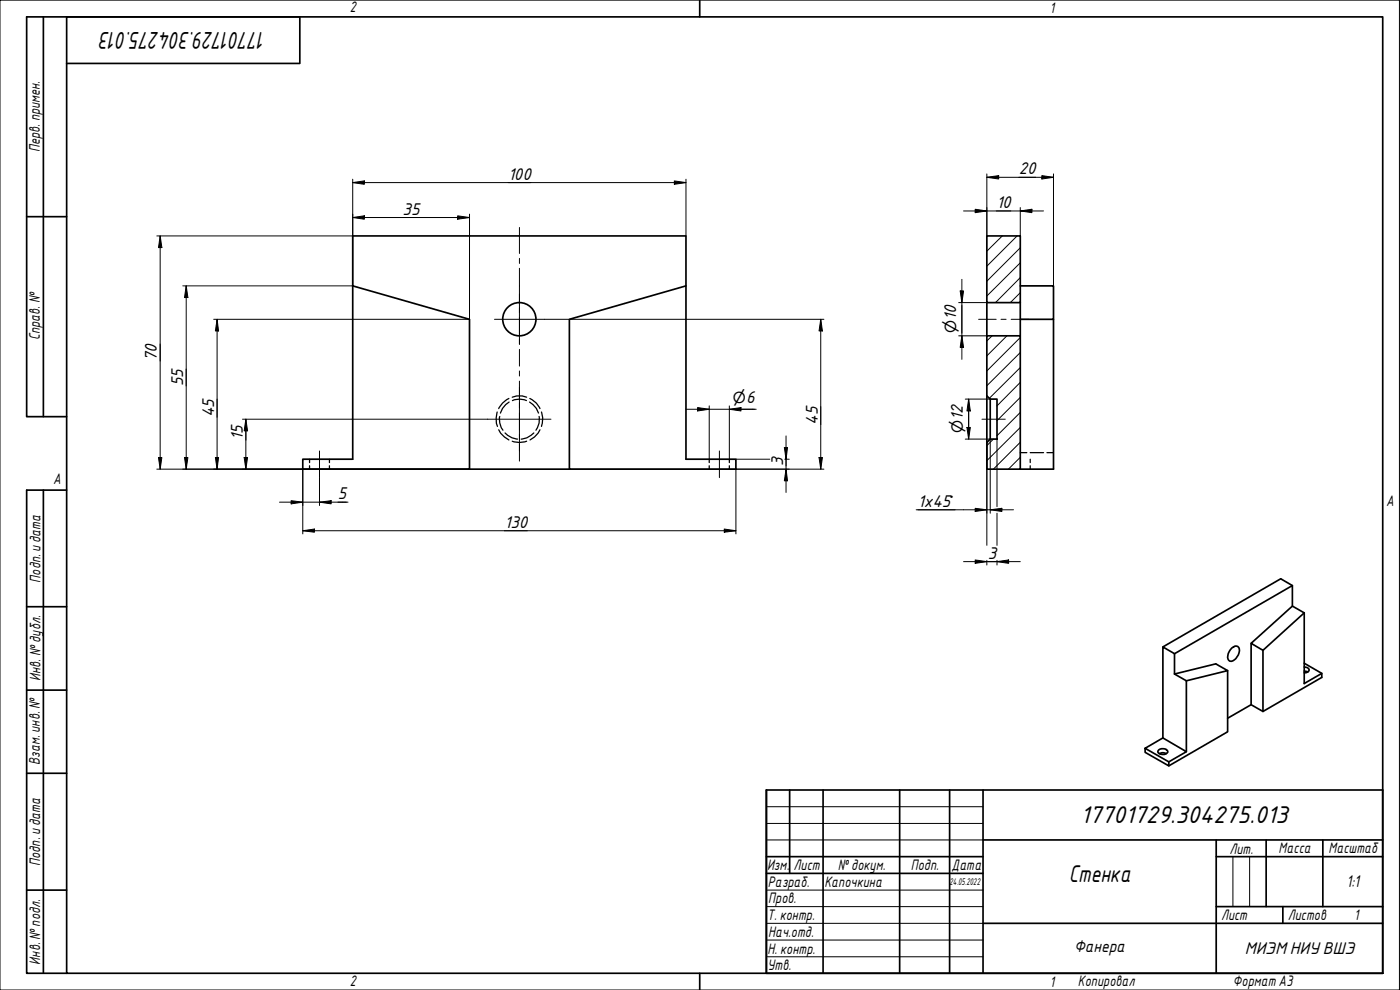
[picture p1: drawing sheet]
<svg xmlns="http://www.w3.org/2000/svg" width="420mm" height="297mm" viewBox="0 0 420 297" stroke-linecap="round" stroke-linejoin="round" font-family="sans-serif">
<g fill="none" stroke="#000" stroke-width=".3">
<path d="M296.3 70.8l-.1 .1M300.8 70.8l-4.6 4.6M305.2 70.8l-9 9.1M306.2 78.9l-10 9.9M306.2 74.3l-10 10.1M306.2 87.8l-3 3M306.2 83.3l-7.4 7.5M297.8 100.8l-1.6 1.5M302.2 100.8l-6 6M306.2 119.2l-7 7M306.2 114.7l-7 7.1M306.2 110.3l-9.3 9.2"/>
<path d="M306.2 105.8l-10 9.9M306.2 101.3l-10 10M298.1 131.7l-1.9 2M306.2 137.2l-3.6 3.6M306.2 132.7l-8.1 8.1M306.2 128.3l-10 9.9M306.2 123.7l-7 7"/>
</g>
<g fill="none" stroke="#000" stroke-width=".51">
<path d="M296.2 70.8h10v20h-10zM105.9 85.8v52h-15v3h50v-45l-35-10v-15h100v15M170.9 95.8l35-10v52h15v3h-50zM296.2 90.8v10M306.2 85.8h10v10h-10M306.2 90.8v10M316.2 95.8v45h-10M296.2 100.8h10v40h-10v-8l1-1.1h2v-12h-2l-1-.9zM296.2 118.8v14M297.2 119.7v12M140.9 140.8h30M387.9 175.7l-3.5-2-35.4 20.4"/>
<path d="M369.7 194.4a1.29 1.29 0 0 1 1.8-.4 1.29 1.29 0 0 1 .4 1.8l-.6 1.2a1.74 1.74 0 0 1-2.6 1.1 3.1 3.1 0 0 1 1-3.7zM375.5 193l12.4-11.2 3.5 2.1-12.4 11.2zM375.5 193v18.4l3.5 2.1v-18.4M387.9 181.8v-6.1l-35.4 20.4M391.4 199l5.3 3v1.2l-17.7 10.3M391.4 183.9v21.2l5.3-3.1M352.5 202.2l3.5 2.1v21.2M352.5 202.2l12.4-3 3.5 2-12.4 3.1M352.5 202.2v-6.1l-3.5-2v27.3M368.4 201.2v18.4l-17.6 10.2M375.5 211.4l-7.1 4.1M391.4 200.1a.98 .98 0 0 1 1.1 .3 .98 .98 0 0 1 .2 1.1l-1.3 .4"/>
<path d="M391.4 201.3l1.1 .3M347.7 225a1.62 1.62 0 0 1 2.8 .7 1.94 1.94 0 0 1-3-.1zM347.9 226.1l.8-.2 1.3 .2M349 221.4l-5.3 3.1v1.2l7.1 4.1v-1.2l-7.1-4.1M349 221.4l7 4.1-5.2 3.1"/>
<circle cx="155.9" cy="95.8" r="5"/>
</g>
<g fill="none" stroke="#000" stroke-width=".38">
<path d="M152.7 119.6a6.6 6.6 0 0 0-3 3M153.7 119.2l1.4-.4h1.6l1.4 .4M159 119.6a5.9 5.9 0 0 1 3.1 3M92.9 137.8v1M92.9 139.7v1.1M98.9 137.8v1M98.9 139.7v1.1M149.2 123.6a6.8 6.8 0 0 0 .1 4.3M149.7 129l.5 1 1.2 1.1 1.3 .9M150 125a5.2 5.2 0 0 0 .9 4.1M151.6 129.9a5.6 5.6 0 0 0 3.7 1.8M152.8 120.6l-1 .8-1 1.1-.6 1.4"/>
<path d="M153.7 132.4a6.3 6.3 0 0 0 4.4 0M153.8 120.2a5.2 5.2 0 0 1 4.2 0M158.9 120.6l2.1 1.9 .6 1.4M160.2 129.9a5.6 5.6 0 0 1-3.8 1.8M161.8 125a5.2 5.2 0 0 1-1 4.1M162.1 129l-.6 1-1.1 1.1-1.3 .9M162.5 123.6a6.1 6.1 0 0 1 0 4.3M212.9 137.8v1M212.9 139.7v1.1M218.9 137.8v1M218.9 139.7v1.1M309.2 137.8v1"/>
<path d="M309.2 139.7v1.1"/>
</g>
<path d="M20 5.1h395v286.9h-395zM210 0v5.1M210 292v5" fill="none" stroke="#000" stroke-width=".51"/>
<path d="M0 0h420v297h-420z" fill="none" stroke="#000" stroke-width=".3"/>
<g fill="none" stroke="#000" stroke-width=".51">
<path d="M230 237h185v55h-185zM237 237v25.1M247 237v55M270 237v55M285 237v55M295 237v55M230 257h65M295 252h120M365 257h50M365 252v40M380 252v20M397 252v20"/>
<path d="M230 262.1h65M295 277h120M365 272h50M385 272v5"/>
</g>
<path d="M230 242h65M230 247.1h65M230 252h65M370 257v15M375 257v15M230 267.1h65M230 272h65M230 277h65M230 282.1h65M230 287.1h65" fill="none" stroke="#000" stroke-width=".3"/>
<path d="M306.2 135.8h2M309.2 135.8h4M314.2 135.8h2" fill="none" stroke="#000" stroke-width=".38"/>
<path d="M13 5.1v119.9M20 19h70v-13.9h-82v119.9h12M8 65h12M13 147.1v144.9M20 147.1h-12v144.9h12M8 182h12M8 207.1h12M8 232h12M8 267.1h12" fill="none" stroke="#000" stroke-width=".51"/>
<g fill="none" stroke="#000" stroke-width=".3">
<path d="M155.9 68.2v7.9M155.9 77.5v1.5M155.9 80.5v10.3M155.9 92.3v1.5M155.9 95.3v5M293.7 95.8h5.3M300.4 95.8h1.5M303.5 95.8h5.2M155.9 101.8v1.5M155.9 104.8v5M155.9 111.3v1.5M155.9 114.3v5.1"/>
<path d="M95.9 135.3v8M155.9 120.8v1.6M155.9 123.9v5M155.9 130.4v1.5M155.9 133.3v5.1M215.9 135.3v8M294.7 125.8h7"/>
</g>
<path d="M148.4 95.8h15M155.9 88.3v15M155.9 116.3v19M146.4 125.8h19" fill="none" stroke="#000" stroke-width=".3"/>
<g fill="none" stroke="#000" stroke-width=".3">
<path d="M105.9 54.8l3.4-.5v1zM105.9 54.8h100M105.9 53.8v32h-51M202.4 54.3l3.5 .5-3.5 .5zM205.9 53.8v17M296.2 53.2l3.5-.5v1zM296.2 52.2v18.6M296.2 53.2h20M312.7 52.7l3.5 .5-3.5 .5zM316.2 52.2v43.6M47.1 70.8h58.8M48.1 70.8l.5 3.5h-1z"/>
<path d="M48.1 70.8v70M105.9 65.3l3.4-.5v1zM105.9 65.3h35M137.4 64.8l3.5 .5-3.5 .5zM140.9 64.2v31.6h-76.8M289.2 63.3h24M292.7 62.8l3.5 .5-3.5 .5zM306.2 63.3l3.5-.5v1zM306.2 62.3v8.5M55.9 85.8l.5 3.5h-1zM55.9 85.8v55M65.2 95.8l.4 3.5h-1z"/>
<path d="M65.2 95.8v45M163.4 95.8h83.9M246.3 95.8l.5 3.5h-1zM246.3 95.8v45M287.7 90.8h8.5M288.2 87.3h1l-.5 3.5zM288.7 83.8v24M287.7 100.8h8.5M288.7 100.8l.5 3.5h-1zM289.7 119.7h7.5M290.7 119.7l.5 3.6h-1zM290.7 119.7v12"/>
<path d="M47.6 137.3h1l-.5 3.5zM55.4 137.3h1l-.5 3.5zM64.6 137.3h1l-.4 3.5zM72.8 125.8h73.6M73.3 137.3h1l-.5 3.5zM73.8 125.8l.5 3.5h-1zM73.8 125.8v15M205.9 122.8h21M209.4 122.3l3.5 .5-3.5 .5zM212.9 121.8v16M218.9 122.8l3.5-.5v1zM218.9 121.8v16"/>
<path d="M220.9 137.8h10.1M235.4 134.3h.9l-.4 3.5zM235.5 137.8h1.4M235.9 130.8v17M245.8 137.3h1l-.5 3.5zM289.7 131.7h7.5v22.3M290.2 128.3h1l-.5 3.4zM296.2 132.8v30.8M299.2 131.7v20.3M47.1 140.8h48.7M83.9 150.7h20.6M87.4 150.2l3.5 .5-3.5 .5z"/>
<path d="M90.9 159.2l3.5-.5v1zM90.9 159.2h130M90.9 140.8v19.4M95.9 150.7l3.5-.5v1zM95.9 143.3v8.4M95.9 140.8h45M170.9 140.8h44.9M216 140.8h31.3M217.4 158.7l3.5 .5-3.5 .5zM220.9 140.8v19.4M235.9 140.8l.4 3.5h-.9zM275 153h29.2"/>
<path d="M292.7 152.5l3.5 .5-3.5 .5zM297.2 153l3.5-.5v1zM299.2 154v9.6M289.2 168.5h17M292.7 168l3.5 .5-3.5 .5zM296.2 168.1v1.4M299.2 168.5l3.5-.5v1zM299.2 168.1v1.4"/>
</g>
<g fill="#000">
<path d="M105.9 54.8l3.4-.5v1z" fill-rule="evenodd"/>
<path d="M202.4 54.3l3.5 .5-3.5 .5z" fill-rule="evenodd"/>
<path d="M296.2 53.2l3.5-.5v1z" fill-rule="evenodd"/>
<path d="M312.7 52.7l3.5 .5-3.5 .5z" fill-rule="evenodd"/>
<path d="M48.1 70.8l.5 3.5h-1z" fill-rule="evenodd"/>
<path d="M105.9 65.3l3.4-.5v1z" fill-rule="evenodd"/>
<path d="M137.4 64.8l3.5 .5-3.5 .5z" fill-rule="evenodd"/>
<path d="M292.7 62.8l3.5 .5-3.5 .5z" fill-rule="evenodd"/>
<path d="M306.2 63.3l3.5-.5v1z" fill-rule="evenodd"/>
<path d="M55.9 85.8l.5 3.5h-1z" fill-rule="evenodd"/>
<path d="M65.2 95.8l.4 3.5h-1z" fill-rule="evenodd"/>
<path d="M246.3 95.8l.5 3.5h-1z" fill-rule="evenodd"/>
<path d="M288.2 87.3h1l-.5 3.5z" fill-rule="evenodd"/>
<path d="M288.7 100.8l.5 3.5h-1z" fill-rule="evenodd"/>
<path d="M47.6 137.3h1l-.5 3.5z" fill-rule="evenodd"/>
<path d="M55.4 137.3h1l-.5 3.5z" fill-rule="evenodd"/>
<path d="M64.6 137.3h1l-.4 3.5z" fill-rule="evenodd"/>
<path d="M73.3 137.3h1l-.5 3.5z" fill-rule="evenodd"/>
<path d="M73.8 125.8l.5 3.5h-1z" fill-rule="evenodd"/>
<path d="M209.4 122.3l3.5 .5-3.5 .5z" fill-rule="evenodd"/>
<path d="M218.9 122.8l3.5-.5v1z" fill-rule="evenodd"/>
<path d="M235.4 134.3h.9l-.4 3.5z" fill-rule="evenodd"/>
<path d="M245.8 137.3h1l-.5 3.5z" fill-rule="evenodd"/>
<path d="M290.2 128.3h1l-.5 3.4z" fill-rule="evenodd"/>
<path d="M290.7 119.7l.5 3.6h-1z" fill-rule="evenodd"/>
<path d="M87.4 150.2l3.5 .5-3.5 .5z" fill-rule="evenodd"/>
<path d="M90.9 159.2l3.5-.5v1z" fill-rule="evenodd"/>
<path d="M95.9 150.7l3.5-.5v1z" fill-rule="evenodd"/>
<path d="M217.4 158.7l3.5 .5-3.5 .5z" fill-rule="evenodd"/>
<path d="M235.9 140.8l.4 3.5h-.9z" fill-rule="evenodd"/>
<path d="M292.7 152.5l3.5 .5-3.5 .5z" fill-rule="evenodd"/>
<path d="M297.2 153l3.5-.5v1z" fill-rule="evenodd"/>
<path d="M292.7 168l3.5 .5-3.5 .5z" fill-rule="evenodd"/>
<path d="M299.2 168.5l3.5-.5v1z" fill-rule="evenodd"/>
</g>
<g font-size="7">
<text x="79.8" y="9.5" transform="rotate(180 79.8 9.5)">17701729.304275.013</text>
<text x="324.2" y="246.9">17701729.304275.013</text>
<text x="320.7" y="264.6">Стенка</text>
</g>
<g font-size="4.9">
<text x="152.5" y="53.9">100</text>
<text x="305.8" y="52.3">20</text>
<text x="120.8" y="64.4">35</text>
<text x="299" y="62.4">10</text>
<text x="47.1" y="108.3" transform="rotate(-90 47.1 108.3)">70</text>
<text x="55" y="115.8" transform="rotate(-90 55 115.8)">55</text>
<text x="64.3" y="125.2" transform="rotate(-90 64.3 125.2)">45</text>
<text x="245.4" y="127.4" transform="rotate(-90 245.4 127.4)">45</text>
<text x="72.9" y="132.1" transform="rotate(-90 72.9 132.1)">15</text>
<text x="235" y="139.8" transform="rotate(-90 235 139.8)">3</text>
<text x="101.4" y="149.8">5</text>
<text x="275.5" y="152.1">1х45°</text>
<text x="151.4" y="158.4">130</text>
<text x="296.4" y="167.6">3</text>
<text x="404.1" y="266.2">1:1</text>
<text x="322.3" y="285.7">Фанера</text>
<text x="373.6" y="286.2">МИЭМНИУВШЭ</text>
</g>
<g font-size="4.6">
<text x="287" y="99.9" transform="rotate(-90 287 99.9)">⌀10</text>
<text x="220" y="121">⌀6</text>
<text x="288.9" y="129.9" transform="rotate(-90 288.9 129.9)">⌀12</text>
</g>
<g font-size="4.4">
<text x="105" y="3.7">2</text>
<text x="315" y="3.8">1</text>
<text x="11.9" y="45.6" transform="rotate(-90 11.9 45.6)">Перв. примен.</text>
<text x="12" y="102.2" transform="rotate(-90 12 102.2)">Справ. №</text>
<text x="16" y="145.2">A</text>
<text x="416" y="151.7">A</text>
<text x="12.2" y="174.8" transform="rotate(-90 12.2 174.8)">Подп. идата</text>
<text x="12.2" y="204.3" transform="rotate(-90 12.2 204.3)">Инв. №дубл.</text>
<text x="12" y="229.5" transform="rotate(-90 12 229.5)">Взам. инв. №</text>
<text x="369" y="256.1">Лит.</text>
<text x="383.7" y="256.1">Масса</text>
<text x="398.7" y="256.1">Масштаб</text>
<text x="12.1" y="259.8" transform="rotate(-90 12.1 259.8)">Подп. идата</text>
<text x="230.2" y="261.1">Изм.</text>
<text x="238.2" y="261.1">Лист</text>
<text x="251.5" y="261">№докум.</text>
<text x="273.4" y="261.2">Подп.</text>
<text x="285.6" y="261.2">Дата</text>
<text x="230.4" y="266.1">Разраб.</text>
<text x="247.4" y="266.1">Капочкина</text>
<text x="230.6" y="271.1">Пров.</text>
<text x="230.3" y="276.1">Т. контр.</text>
<text x="230.5" y="281.1">Нач.отд.</text>
<text x="366.5" y="276.1">Лист</text>
<text x="386.5" y="276.1">Листов</text>
<text x="406.4" y="276">1</text>
<text x="230.4" y="286.1">Н. контр.</text>
<text x="12.1" y="289.4" transform="rotate(-90 12.1 289.4)">Инв. №подл.</text>
<text x="230.3" y="291.1">Утв.</text>
<text x="105" y="295.9">2</text>
<text x="315" y="296.1">1</text>
<text x="323.5" y="295.8">Копировал</text>
<text x="370" y="295.8">Формат А3</text>
</g>
<text font-size="2.8" x="285" y="265.5">24.05.2022</text>
</svg>
